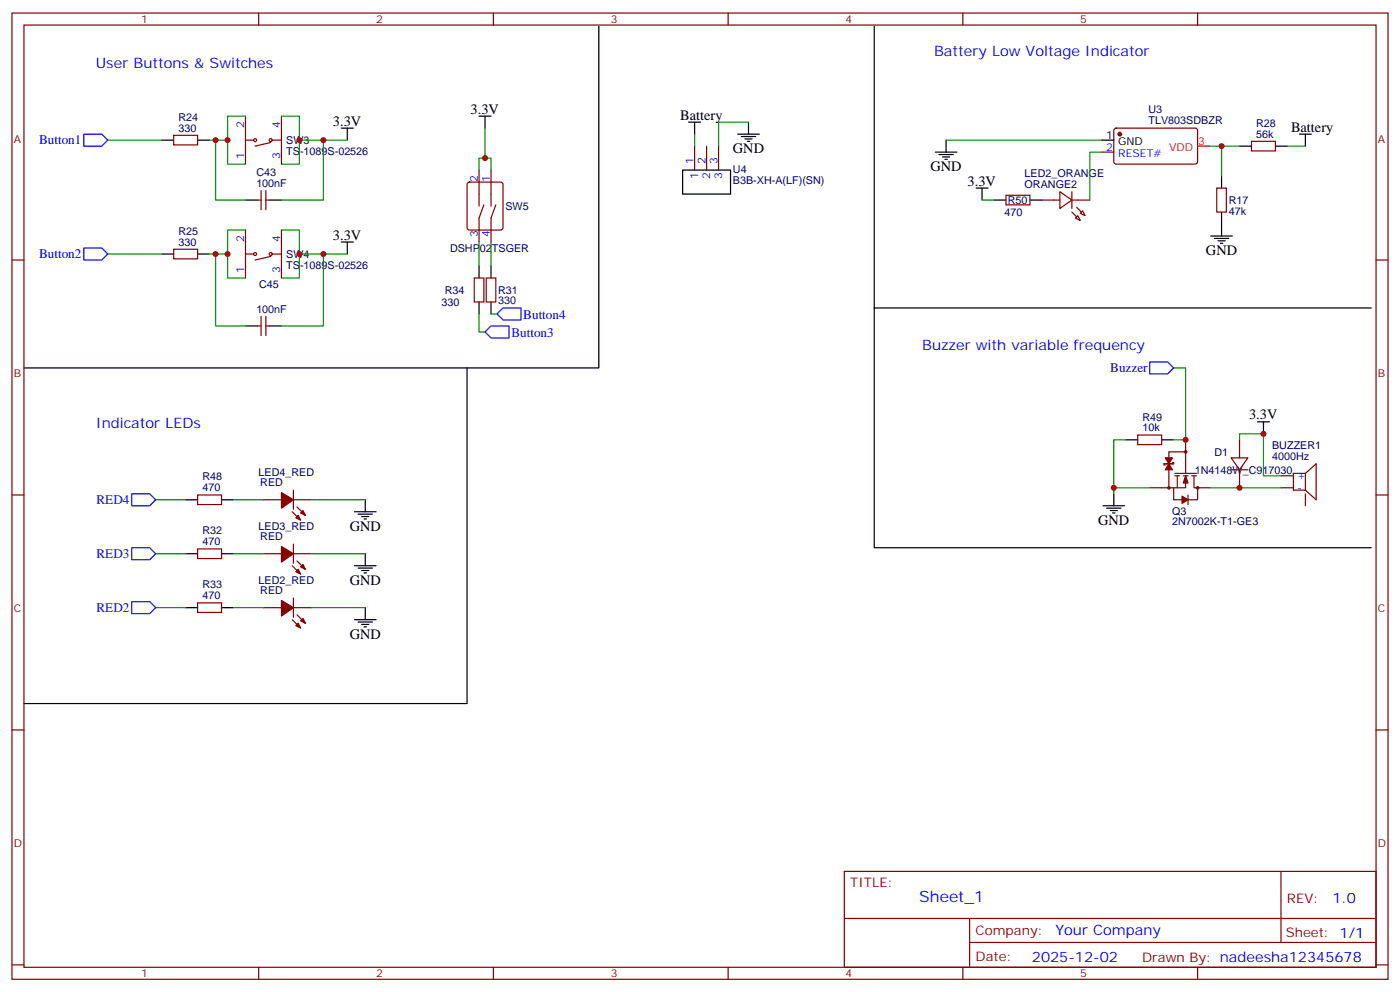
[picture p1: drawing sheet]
<svg xmlns="http://www.w3.org/2000/svg" width="412mm" height="292mm" viewBox="0 0 412 292" stroke-linecap="round" stroke-linejoin="round" font-family="sans-serif">
<g fill="none" stroke="#000" stroke-width=".35">
<path d="M176.4 7.7v100.6h-169.3M257.5 7.7v82.9h146.4M100.5 37.7h3.6M102.3 37.7v3.5M141.1 34.2h3.5M142.9 34.2v3.5M202.8 35.9h3.6M204.6 35.9v3.6M217.3 39.5h6.4M220.5 35.9v3.6M382.8 39.5h3.5M384.5 39.5v3.5"/>
<path d="M47.6 41.2h3.6M58.2 41.2h3.5M72.3 58.9h3.5M79.4 58.9h3.5M201.1 50.1h14.1v7h-14.1zM218.4 40.2h4.2M219.4 40.9h2.1M220.1 41.6h.7M275.5 44.8h6.4M276.6 45.5h4.2M277.6 46.2h2.2M278.3 46.9h.7"/>
<path d="M278.7 41.2v3.6M287.5 55.4h3.5M289.3 55.4v3.5M292.8 58.9h3.5M303.4 58.9h3.5M324.6 41.2h3.5M359.8 51.8v3.6M365.1 43h3.6M375.7 43h3.5M47.6 74.8h3.6M58.2 74.8h3.5M100.5 71.2h3.6"/>
<path d="M102.3 71.2v3.6M141.1 78.3v3.5M144.6 78.3v3.5M356.7 69.5h6.3M357.7 70.2h4.2M358.8 70.9h2.1M359.5 71.6h.7M359.8 62.4v7.1M72.3 95.9h3.5M79.4 95.9h3.5M141.1 88.9v3.5M144.6 88.9v3.5"/>
<path d="M257.5 90.6v70.6h146.4M137.6 108.3v98.7h-130.5M331.6 129.4h3.5M342.2 129.4h3.5M370.4 124.1h3.5M372.2 124.1v3.6M54.7 147.1h3.5M65.3 147.1h3.5M104.4 150.6h6.4M105.5 151.3h4.2M106.5 152h2.2M107.2 152.7h.7"/>
<path d="M107.6 147.1v3.5M324.9 148.8h6.4M326 149.5h4.2M327 150.2h2.1M327.7 151h.7M328.1 145.3v3.5M54.7 162.9h3.5M54.7 178.8h3.5M65.3 162.9h3.5M65.3 178.8h3.5M104.4 166.5h6.4M105.5 167.2h4.2"/>
<path d="M106.5 167.9h2.2M107.2 168.6h.7M107.6 162.9v3.6M107.6 178.8v3.6M104.4 182.4h6.4M105.5 183.1h4.2M106.5 183.8h2.2M107.2 184.5h.7"/>
</g>
<g fill="none" stroke="#870000" stroke-width=".35">
<path d="M3.5 3.8h405.4v284.4h-405.4zM7.1 7.4h398.2v277.3h-398.2zM76.2 3.8v3.6M145.3 3.8v3.6M214.5 3.8v3.6M283.6 3.8v3.6M352.8 3.8v3.6M51.2 39.8h7v2.9h-7zM72.3 34.2v14.1M82.9 34.2v14.1M328.3 37.9l.5-.2 23.5 .1 .5 .6-.1 9.5-.6 .4-23.6-.1-.4-.6v-9.2zM72.3 41.2h2.5"/>
<path d="M75.8 58.9h1.1M76.9 56.1v5.6M78.3 56.1v5.6M78.3 58.9h1.1M79.7 41.9l-4.6 1.1M80.4 41.2h2.5M137.8 53.8l.5-.2h9.2l.5 .2 .2 .5v12.7l-.3 .5-.4 .2h-9.2l-.5-.2-.2-.5v-12.7zM141.1 50.1v10.5M144.6 50.1v10.5M204.6 43v7.1M208.1 43v7.1M211.7 43v7.1"/>
<path d="M296.3 57.5h7.1v2.8h-7.1zM306.9 58.9h5.3M312.2 56.4l3.5 2.5-3.5 2.4zM315.7 58.9h5.3M315.7 56.4v4.9M324.6 44.8h3.5M358.4 55.4h2.8v7h-2.8zM368.7 41.6h7v2.8h-7zM3.5 76.5h3.6M51.2 73.3h7v2.9h-7zM72.3 67.7v14.1M72.3 74.8h2.5"/>
<path d="M79.7 75.5l-4.6 1M80.4 74.8h2.5M82.9 67.7v14.1M142.5 60.3l-1.4 3.9v7M146 60.3l-1.4 3.9v7M317.5 63.5l.7 1.4-1.4-.7zM318.2 62.8l.7-.7 .7 1.4zM405.3 76.5h3.6M75.8 95.9h1.1M76.9 93.1v5.6M78.3 93.1v5.6M78.3 95.9h1.1"/>
<path d="M139.7 81.8h2.8v7.1h-2.8zM143.2 81.8h2.8v7.1h-2.8zM335.1 128h7.1v2.8h-7.1zM345.4 136.1h.3v.4h-2.8v.3h.4M346.1 139.3h6.3M349.2 133h-4.9v10.5M349.2 129.4v9.9M362.7 134.7h4.9l-2.5 3.6zM362.7 138.3h4.9M365.1 129.4v5.3M365.1 138.3v5.2M384.5 139.3v5"/>
<path d="M384.5 139.3h-3.5v5h3.5M384.5 139.3l3.2-2.8v10.6l-3.2-2.8M3.5 145.7h3.6M58.2 145.7h7.1v2.8h-7.1zM77.6 147.1h5.3M86.1 150.6l2.4 2.5M86.4 144.3v5.6M86.4 147.1h5.3M87.5 149.2l2.5 2.5M338.7 143.5h7M346.1 140h1.4M346.8 140v3.5"/>
<path d="M348.5 140h1.5M349.2 140v3.5h-3.5v3.6h2.5M350 145.7v2.8M351 140h1.4M351.7 140v3.5h1.1v3.6h-2.8M352.8 143.5h3.5M377.5 143.5h3.5M377.5 140h3.5M384.5 145.3v3.5M405.3 145.7h3.6M58.2 161.5h7.1v2.9h-7.1zM58.2 177.4h7.1v2.8h-7.1z"/>
<path d="M77.6 178.8h5.3M77.6 162.9h5.3M86.1 166.5l2.4 2.4M86.4 178.8h5.3M86.4 160.1v5.7M86.4 176v5.6M86.4 162.9h5.3M87.5 165.1l2.5 2.4M86.1 182.4l2.4 2.4M87.5 180.9l2.5 2.5M3.5 214.8h3.6M405.3 214.8h3.6"/>
<path d="M248.7 256.4h156.6v28.3h-156.6zM377.3 256.5v20.8M248.7 270.3h156.5M285.6 277.3h119.6M285.6 270.3v14.1M3.5 284h3.6M76.2 284.7v3.5M145.3 284.7v3.5M214.5 284.7v3.5M283.6 284.7v3.5M352.8 284.7v3.5M405.3 284h3.6"/>
<circle cx="75.1" cy="41.2" r=".44"/>
<circle cx="79.7" cy="41.2" r=".44"/>
<circle cx="75.1" cy="74.8" r=".44"/>
<circle cx="79.7" cy="74.8" r=".44"/>
<circle cx="349.3" cy="133" r=".35"/>
<circle cx="344.3" cy="143.5" r=".35"/>
<circle cx="352.8" cy="143.5" r=".35"/>
</g>
<g fill="#870000" stroke="#870000" stroke-width=".35">
<path d="M88.5 182.7l.8-.7 .7 1.4z"/>
<path d="M87.1 184.1l.7-.7 .7 1.4z"/>
<path d="M82.9 176.7l3.5 2.1-3.5 2.5z"/>
<path d="M317.1 61l1.5 1.4z"/>
<path d="M315.7 62.4l1.4 1.4z"/>
<path d="M88.5 166.8l.8-.7 .7 1.4z"/>
<path d="M87.1 168.2l.7-.7 .7 1.4z"/>
<path d="M82.9 160.8l3.5 2.1-3.5 2.5z"/>
<path d="M88.5 151l.8-.8 .7 1.5z"/>
<path d="M87.1 152.4l.7-.7 .7 1.4z"/>
<path d="M82.9 145l3.5 2.1-3.5 2.4z"/>
<path d="M349.2 140l.8 2.1h-1.5z"/>
<path d="M348.2 146l1.8 1.1-1.8 1z"/>
<path d="M344.3 136.5l1.1 1.8h-2.1z"/>
<path d="M343.3 134.7h2.1l-1.1 1.8z"/>
<circle cx="329.8" cy="39.5" r=".53"/>
</g>
<path d="M352.8 43h3.5" fill="none" stroke="#f00" stroke-width=".35"/>
<path d="M24.7 39.5h5.3l1.7 1.7-1.7 1.8h-5.3zM24.7 73h5.3l1.7 1.8-1.7 1.7h-5.3zM142.9 97.7l1.7-1.8h5.3v3.5h-5.3zM146.4 92.4l1.8-1.8h5.3v3.6h-5.3zM338.7 106.5h5.3l1.7 1.8-1.7 1.7h-5.3zM38.8 145.3h5.3l1.8 1.8-1.8 1.7h-5.3zM38.8 161.2h5.3l1.8 1.7-1.8 1.8h-5.3zM38.8 177.1h5.3l1.8 1.7-1.8 1.8h-5.3z" fill="none" stroke="#00f" stroke-width=".35"/>
<g fill="none" stroke="#008700" stroke-width=".35">
<path d="M72.3 34.2h-5.3v14.1h5.3M82.9 34.2h5.3v14.1h-5.3M142.9 37.7v8.8h-1.8v3.6M204.6 39.5v3.5M220.5 35.9h-8.8v7.1M31.7 41.2h15.9M61.7 41.2h5.3M63.5 41.2v17.7h8.8M88.2 41.2h14.1M95.2 41.2v17.7h-12.3M142.9 46.5h1.7v3.6M278.7 41.2h45.9"/>
<path d="M289.3 58.9h3.5M324.6 44.8h-3.6v14.1M356.3 43h8.8M359.8 43v8.8M379.2 43h5.3M31.7 74.8h15.9M61.7 74.8h5.3M63.5 74.8v21.1h8.8M72.3 67.7h-5.3v14.1h5.3M82.9 67.7h5.3v14.1h-5.3M88.2 74.8h14.1M95.2 74.8v21.1h-12.3"/>
<path d="M141.1 71.2v7.1M144.6 71.2v7.1M141.1 92.4v5.3h1.8M144.6 92.4h1.8M345.7 108.3h3.5v21.1h-3.5M331.6 129.4h-3.5v15.9M365.1 129.4v-1.7h7.1v12.3h5.3M45.9 147.1h8.8M68.8 147.1h8.8M91.7 147.1h15.9M328.1 143.5h10.6M356.3 143.5h21.2"/>
<path d="M45.9 162.9h8.8M45.9 178.8h8.8M68.8 162.9h8.8M68.8 178.8h8.8M91.7 162.9h15.9M91.7 178.8h15.9"/>
</g>
<g fill="#c00">
<circle cx="88.2" cy="41.2" r=".88"/>
<circle cx="67" cy="41.2" r=".88"/>
<circle cx="88.2" cy="74.8" r=".88"/>
<circle cx="67" cy="74.8" r=".88"/>
<circle cx="63.5" cy="41.2" r=".88"/>
<circle cx="95.3" cy="41.2" r=".88"/>
<circle cx="63.5" cy="74.8" r=".88"/>
<circle cx="95.3" cy="74.8" r=".88"/>
<circle cx="142.9" cy="46.5" r=".88"/>
<circle cx="359.8" cy="43" r=".88"/>
<circle cx="328.1" cy="143.5" r=".88"/>
<circle cx="349.3" cy="129.4" r=".88"/>
<circle cx="365.1" cy="143.5" r=".88"/>
<circle cx="372.2" cy="127.7" r=".88"/>
</g>
<text font-size="4.6" fill="#00f" x="270.8" y="265.5">Sheet_1</text>
<g font-size="4.2" fill="#00f">
<text x="275.2" y="16.5">Battery Low Voltage Indicator</text>
<text x="28.2" y="20.1">User Buttons &amp; Switches</text>
<text x="271.6" y="103">Buzzer with variable frequency</text>
<text x="28.2" y="125.9">Indicator LEDs</text>
<text x="392.5" y="265.7">1.0</text>
<text x="310.9" y="275.3">Your Company</text>
<text x="304" y="283.1">2025-12-02</text>
</g>
<g font-size="4.2">
<text x="138.6" y="33.5">3.3V</text>
<text x="200.4" y="35.2">Battery</text>
<text x="98.1" y="37">3.3V</text>
<text x="380.3" y="38.8">Battery</text>
<text x="215.9" y="45.1">GND</text>
<text x="274.1" y="50.4">GND</text>
<text x="285" y="54.6">3.3V</text>
<text x="98.1" y="70.5">3.3V</text>
<text x="355.2" y="75.1">GND</text>
<text x="367.9" y="123.4">3.3V</text>
<text x="323.5" y="154.5">GND</text>
<text x="103" y="156.2">GND</text>
<text x="103" y="172.1">GND</text>
<text x="103" y="188">GND</text>
</g>
<g font-size="3.9" fill="#00f">
<text x="11.5" y="42.5">Button1</text>
<text x="11.5" y="76">Button2</text>
<text x="154.1" y="93.8">Button4</text>
<text x="150.6" y="99.1">Button3</text>
<text x="327.1" y="109.5">Buzzer</text>
<text x="28.4" y="148.3">RED4</text>
<text x="28.4" y="164.2">RED3</text>
<text x="28.4" y="180.1">RED2</text>
</g>
<g font-size="3.9" fill="#800">
<text x="250.5" y="261">TITLE:</text>
<text x="379.1" y="265.7">REV:</text>
<text x="287.4" y="275.2">Company:</text>
<text x="378.7" y="275.8">Sheet: 1/1</text>
<text x="287.4" y="282.9">Date:</text>
<text x="336.4" y="283">Drawn By: nadeesha12345678</text>
</g>
<g font-size="3.2" fill="#800">
<text x="41.6" y="6.8">1</text>
<text x="110.8" y="6.8">2</text>
<text x="179.9" y="6.8">3</text>
<text x="249.1" y="6.8">4</text>
<text x="318.2" y="6.8">5</text>
<text x="4.1" y="41.9">A</text>
<text x="405.9" y="41.9">A</text>
<text x="4.1" y="111.1">B</text>
<text x="405.9" y="111.1">B</text>
<text x="4.1" y="180.2">C</text>
<text x="405.9" y="180.2">C</text>
<text x="4.1" y="249.4">D</text>
<text x="405.9" y="249.4">D</text>
<text x="41.6" y="287.7">1</text>
<text x="110.8" y="287.7">2</text>
<text x="179.9" y="287.7">3</text>
<text x="249.1" y="287.7">4</text>
<text x="318.2" y="287.7">5</text>
</g>
<g font-size="3.2" fill="#000080">
<text x="52.6" y="35.5">R24</text>
<text x="338.3" y="33.4">U3</text>
<text x="52.6" y="38.8">330</text>
<text x="338.3" y="36.5">TLV803SDBZR</text>
<text x="370" y="40.5">56k</text>
<text x="370" y="37.4">R28</text>
<text x="84.3" y="45.5">TS-1089S-02526</text>
<text x="84.3" y="42.4">SW3</text>
<text x="75.5" y="51.8">C43</text>
<text x="215.9" y="50.9">U4</text>
<text x="301.8" y="52.2">LED2_ORANGE</text>
<text x="75.5" y="55">100nF</text>
<text x="215.9" y="54">B3B-XH-A(LF)(SN)</text>
<text x="301.8" y="55.4">ORANGE2</text>
<text x="148.9" y="61.8">SW5</text>
<text x="295.9" y="63.5">470</text>
<text x="296.8" y="60">R50</text>
<text x="361.9" y="63.2">47k</text>
<text x="361.9" y="60.1">R17</text>
<text x="52.6" y="69">R25</text>
<text x="52.6" y="72.3">330</text>
<text x="84.3" y="75.9">SW4</text>
<text x="132.6" y="74.1">DSHP02TSGER</text>
<text x="84.3" y="79">TS-1089S-02526</text>
<text x="76.4" y="84.7">C45</text>
<text x="131" y="86.5">R34</text>
<text x="146.8" y="89.6">330</text>
<text x="146.8" y="86.5">R31</text>
<text x="75.5" y="92">100nF</text>
<text x="130.1" y="90">330</text>
<text x="336.6" y="123.8">R49</text>
<text x="336.6" y="127">10k</text>
<text x="357.7" y="134.1">D1</text>
<text x="374.7" y="135.4">4000Hz</text>
<text x="374.7" y="132.3">BUZZER1</text>
<text x="59.6" y="141.3">R48</text>
<text x="76.2" y="140.1">LED4_RED</text>
<text x="76.7" y="142.9">RED</text>
<text x="352" y="139.4">1N4148W_C917030</text>
<text x="59.6" y="144.6">470</text>
<text x="76.2" y="155.9">LED3_RED</text>
<text x="345.3" y="154.5">2N7002K-T1-GE3</text>
<text x="345.3" y="151.4">Q3</text>
<text x="59.6" y="160.5">470</text>
<text x="59.6" y="157.2">R32</text>
<text x="76.7" y="158.8">RED</text>
<text x="59.6" y="173.1">R33</text>
<text x="76.2" y="171.8">LED2_RED</text>
<text x="59.6" y="176.4">470</text>
<text x="76.7" y="174.7">RED</text>
</g>
<g font-size="3.2" fill="#00f">
<text x="72" y="37.7" transform="rotate(-90 72 37.7)">2</text>
<text x="82.5" y="37.7" transform="rotate(-90 82.5 37.7)">4</text>
<text x="72" y="46.8" transform="rotate(-90 72 46.8)">1</text>
<text x="82.5" y="46.8" transform="rotate(-90 82.5 46.8)">3</text>
<text x="325.9" y="44.4">2</text>
<text x="329.4" y="46.2">RESET#</text>
<text x="140.8" y="53.6" transform="rotate(-90 140.8 53.6)">2</text>
<text x="144.3" y="53.6" transform="rotate(-90 144.3 53.6)">1</text>
<text x="204.3" y="48.3" transform="rotate(-90 204.3 48.3)">1</text>
<text x="205.7" y="52.8" transform="rotate(-90 205.7 52.8)">1</text>
<text x="207.8" y="48.3" transform="rotate(-90 207.8 48.3)">2</text>
<text x="209.2" y="52.8" transform="rotate(-90 209.2 52.8)">2</text>
<text x="211.3" y="48.3" transform="rotate(-90 211.3 48.3)">3</text>
<text x="212.7" y="52.8" transform="rotate(-90 212.7 52.8)">3</text>
<text x="72" y="71.2" transform="rotate(-90 72 71.2)">2</text>
<text x="82.5" y="71.2" transform="rotate(-90 82.5 71.2)">4</text>
<text x="140.8" y="69.7" transform="rotate(-90 140.8 69.7)">3</text>
<text x="144.3" y="69.7" transform="rotate(-90 144.3 69.7)">4</text>
<text x="72" y="80.3" transform="rotate(-90 72 80.3)">1</text>
<text x="82.5" y="80.3" transform="rotate(-90 82.5 80.3)">3</text>
<text x="382.1" y="141.1">+</text>
<text x="382.1" y="144.6">-</text>
</g>
<g font-size="3.2">
<text x="325.9" y="40.9">1</text>
<text x="329.4" y="42.7">GND</text>
</g>
<g font-size="3.2" fill="#f00">
<text x="344.4" y="44.4">VDD</text>
<text x="353" y="42.7">3</text>
</g>
</svg>
